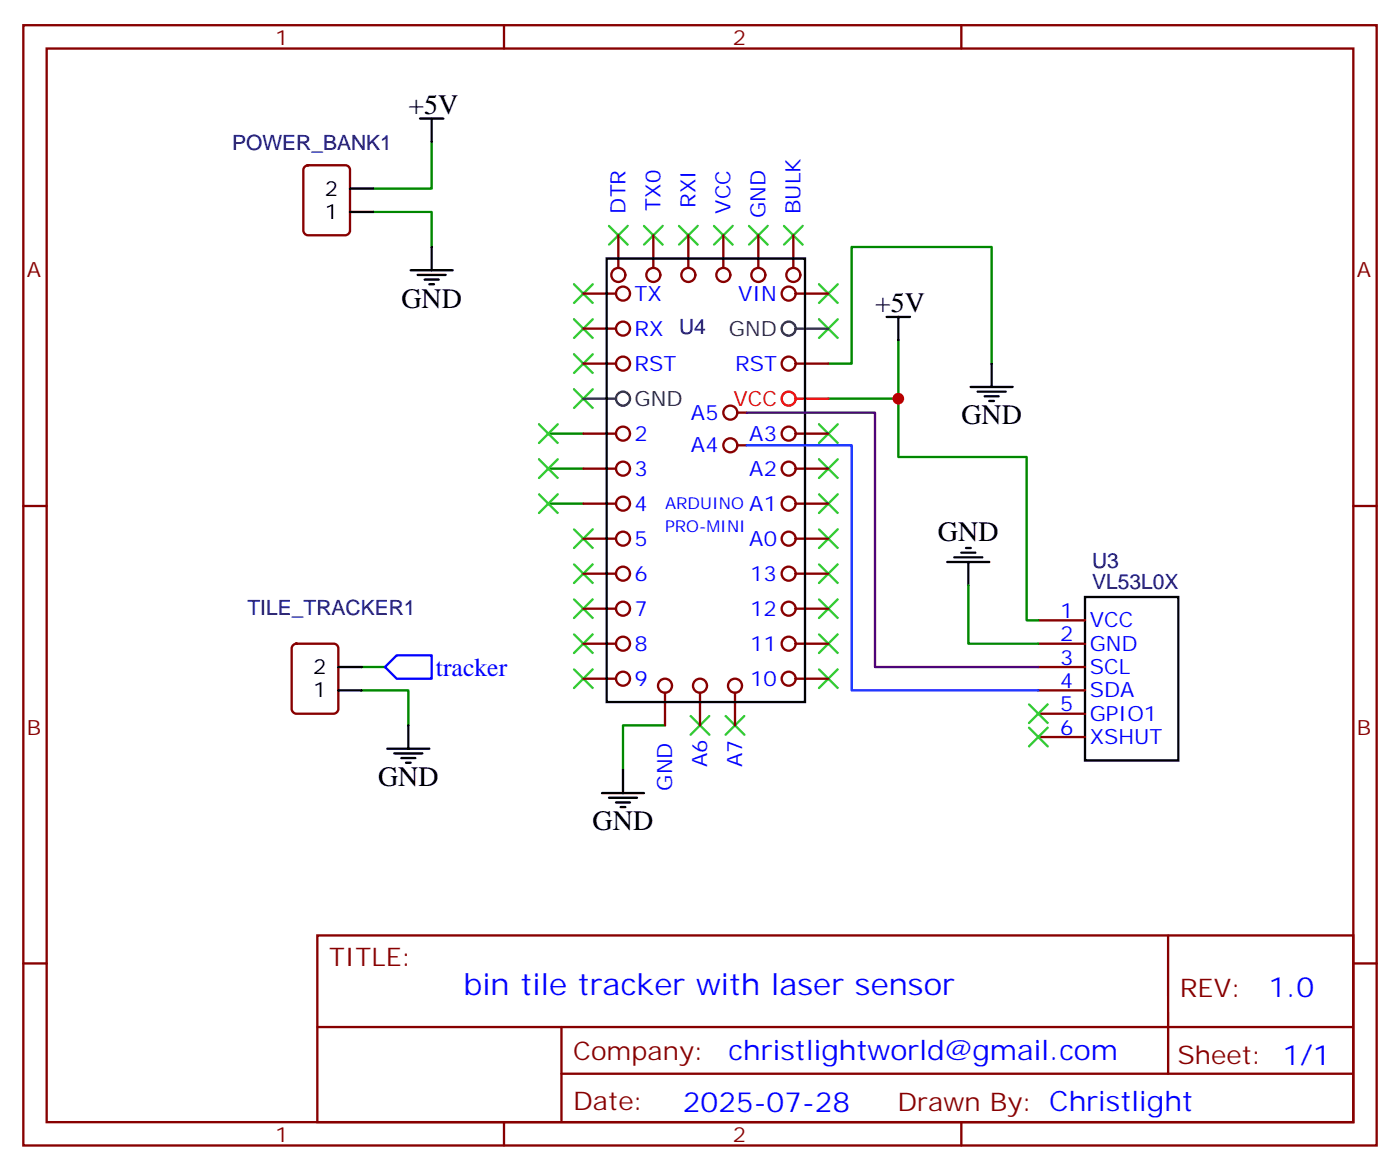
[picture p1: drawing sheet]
<svg xmlns="http://www.w3.org/2000/svg" width="212mm" height="177mm" viewBox="0 0 212 177" stroke-linecap="round" stroke-linejoin="round" font-family="sans-serif">
<path d="M56.4 32h8.9v5.3M65.3 21.4v7.1h-8.9M125.2 55h3.6v-17.7h21.1v17.7M135.8 51.4v8.9h-10.6M82.9 76.1h5.3M82.9 70.8h5.3M82.9 65.5h5.3M135.8 60.3v8.8h19.4v24.7h1.8M146.4 88.5v8.8h10.6M54.7 104.4h7v5.2M54.7 100.8h3.5M100.5 109.6h-6.3v6.7" fill="none" stroke="#008700" stroke-width=".35"/>
<g fill="none" stroke="#000" stroke-width=".35">
<path d="M63.5 17.9h3.5M65.3 17.9v3.5M52.9 32h3.5M52.9 28.5h3.5M65.3 37.3v3.6M91.7 39.1h30v67h-30zM62.1 40.9h6.3M63.1 41.6h4.3M64.2 42.3h2.1M64.9 43h.7M134.1 47.9h3.5M135.8 47.9v3.5"/>
<path d="M146.8 58.5h6.3M147.8 59.2h4.2M148.9 59.9h2.1M149.9 55v3.5M149.6 60.6h.7M143.2 84.9h6.4M144.3 84.2h4.2M145.3 83.5h2.2M146 82.8h.8M146.4 84.9v3.6M164 90.2h14.2v24.7h-14.2zM51.2 104.4h3.5"/>
<path d="M51.2 100.8h3.5M58.6 113.2h6.3M59.6 113.9h4.3M60.7 114.6h2.1M61.4 115.3h.7M61.7 109.6v3.6M91 119.9h6.4M94.2 116.3v3.6M92.1 120.6h4.2M93.1 121.3h2.1M93.8 122h.7"/>
</g>
<g fill="none" stroke="#3c3" stroke-width=".35">
<path d="M92.1 34.1l2.8 2.9M94.9 34.1l-2.8 2.9M97.4 34.1l2.8 2.9M100.2 34.1l-2.8 2.9M102.7 34.1l2.8 2.9M105.5 34.1l-2.8 2.9M107.9 34.1l2.9 2.9M110.8 34.1l-2.9 2.9M113.2 34.1l2.9 2.9M116.1 34.1l-2.9 2.9M118.5 34.1l2.9 2.9M121.4 34.1l-2.9 2.9"/>
<path d="M86.8 58.8l2.8 2.9M86.8 53.6l2.8 2.8M86.8 48.3l2.8 2.8M86.8 43l2.8 2.8M89.6 58.8l-2.8 2.9M89.6 53.6l-2.8 2.8M89.6 48.3l-2.8 2.8M89.6 43l-2.8 2.8M123.8 43l2.8 2.8M123.8 48.3l2.8 2.8M126.6 43l-2.8 2.8M126.6 48.3l-2.8 2.8"/>
<path d="M81.5 64.1l2.8 2.9M81.5 69.4l2.8 2.8M81.5 74.7l2.8 2.8M84.3 64.1l-2.8 2.9M84.3 69.4l-2.8 2.8M84.3 74.7l-2.8 2.8M123.8 64.1l2.8 2.9M123.8 69.4l2.8 2.8M123.8 74.7l2.8 2.8M126.6 64.1l-2.8 2.9M126.6 69.4l-2.8 2.8M126.6 74.7l-2.8 2.8"/>
<path d="M86.8 95.9l2.8 2.8M86.8 90.6l2.8 2.8M86.8 85.3l2.8 2.8M86.8 80l2.8 2.8M89.6 80l-2.8 2.8M89.6 85.3l-2.8 2.8M89.6 95.9l-2.8 2.8M89.6 90.6l-2.8 2.8M123.8 80l2.8 2.8M123.8 85.3l2.8 2.8M123.8 90.6l2.8 2.8M123.8 95.9l2.8 2.8"/>
<path d="M126.6 80l-2.8 2.8M126.6 85.3l-2.8 2.8M126.6 90.6l-2.8 2.8M126.6 95.9l-2.8 2.8M86.8 101.2l2.8 2.8M89.6 101.2l-2.8 2.8M104.4 108.2l2.8 2.9M107.2 108.2l-2.8 2.9M109.7 108.2l2.8 2.9M112.5 108.2l-2.8 2.9M123.8 101.2l2.8 2.8M126.6 101.2l-2.8 2.8"/>
<path d="M155.6 106.5l2.8 2.8M155.6 110l2.8 2.8M158.4 106.5l-2.8 2.8M158.4 110l-2.8 2.8"/>
</g>
<path d="M58.2 100.8l1.8-1.7h5.3v3.5h-5.3z" fill="none" stroke="#00f" stroke-width=".35"/>
<g fill="none" stroke="#870000" stroke-width=".35">
<path d="M3.5 3.8h204.6v169.3h-204.6zM7.1 7.3h197.5v162.3h-197.5zM76.2 3.8v3.5M145.3 3.8v3.5M46.1 25.2l.5-.2h5.6a.71 .71 0 0 1 .7 .7v9.2a.76 .76 0 0 1-.7 .7h-5.6a.76 .76 0 0 1-.7-.7v-9.2zM93.5 35.6v4.9M98.8 35.6v4.9M104.1 35.6v4.9M109.4 35.6v4.9M114.7 35.6v4.9M119.9 35.6v4.9M88.2 44.4h4.9"/>
<path d="M88.2 49.7h4.9M88.2 55h4.9M120.3 44.4h4.9M120.3 55h4.9M3.5 76.5h3.6M88.2 65.5h4.9M88.2 70.8h4.9M88.2 76.1h4.9M111.5 67.3h1.4M111.5 62.4h1.4M120.3 65.5h4.9M120.3 70.8h4.9"/>
<path d="M120.3 76.1h4.9M204.6 76.5h3.5M44.3 97.5l.5-.2h5.6a.71 .71 0 0 1 .8 .7v9.2a.76 .76 0 0 1-.8 .7h-5.6a.76 .76 0 0 1-.7-.7v-9.2zM88.2 81.4h4.9M88.2 86.7h4.9M88.2 92h4.9M88.2 97.3h4.9M120.3 81.4h4.9M120.3 86.7h4.9M120.3 92h4.9M120.3 97.3h4.9M157 97.3h7"/>
<path d="M157 93.8h7M88.2 102.6h4.9M100.5 104.7v4.9M105.8 104.7v4.9M111.1 104.7v4.9M120.3 102.6h4.9M157 100.8h7M157 104.4h7M157 107.9h7M157 111.4h7M3.5 145.6h3.6M48 141.4h156.6v28.2h-156.6z"/>
<path d="M48 155.2h156.5M84.9 155.2v14.2M176.6 141.4v20.9M204.6 145.6h3.5M76.2 169.6v3.5M84.9 162.3h119.6M145.3 169.6v3.5"/>
<circle cx="93.5" cy="41.6" r="1.06"/>
<circle cx="94.2" cy="44.4" r="1.06"/>
<circle cx="94.2" cy="55" r="1.06"/>
<circle cx="94.2" cy="49.7" r="1.06"/>
<circle cx="98.8" cy="41.6" r="1.06"/>
<circle cx="104.1" cy="41.6" r="1.06"/>
<circle cx="109.4" cy="41.6" r="1.06"/>
<circle cx="114.7" cy="41.6" r="1.06"/>
<circle cx="119.2" cy="44.4" r="1.06"/>
<circle cx="119.2" cy="55" r="1.06"/>
<circle cx="119.9" cy="41.6" r="1.06"/>
<circle cx="94.2" cy="65.5" r="1.06"/>
<circle cx="94.2" cy="70.8" r="1.06"/>
<circle cx="94.2" cy="76.1" r="1.06"/>
<circle cx="110.4" cy="62.4" r="1.06"/>
<circle cx="110.4" cy="67.3" r="1.06"/>
<circle cx="119.2" cy="76.1" r="1.06"/>
<circle cx="119.2" cy="65.5" r="1.06"/>
<circle cx="119.2" cy="70.8" r="1.06"/>
<circle cx="94.2" cy="97.3" r="1.06"/>
<circle cx="94.2" cy="92" r="1.06"/>
<circle cx="94.2" cy="81.4" r="1.06"/>
<circle cx="94.2" cy="86.7" r="1.06"/>
<circle cx="119.2" cy="86.7" r="1.06"/>
<circle cx="119.2" cy="97.3" r="1.06"/>
<circle cx="119.2" cy="92" r="1.06"/>
<circle cx="119.2" cy="81.4" r="1.06"/>
<circle cx="94.2" cy="102.6" r="1.06"/>
<circle cx="100.5" cy="103.6" r="1.06"/>
<circle cx="105.8" cy="103.6" r="1.06"/>
<circle cx="111.1" cy="103.6" r="1.06"/>
<circle cx="119.2" cy="102.6" r="1.06"/>
</g>
<g fill="none" stroke="#333" stroke-width=".35">
<path d="M120.3 49.7h4.9M88.2 60.3h4.9"/>
<circle cx="119.2" cy="49.7" r="1.06"/>
<circle cx="94.2" cy="60.3" r="1.06"/>
</g>
<g fill="none" stroke="#f00" stroke-width=".35">
<path d="M120.3 60.3h4.9"/>
<circle cx="119.2" cy="60.3" r="1.06"/>
</g>
<path d="M112.9 62.4h19.4v38.4h24.7" fill="none" stroke="#606" stroke-width=".35"/>
<path d="M112.9 67.3h15.9v37.1h28.2" fill="none" stroke="#03f" stroke-width=".35"/>
<circle cx="135.8" cy="60.3" r=".88" fill="#c00"/>
<text font-size="4.6" fill="#00f" x="70.1" y="150.4">bin tile tracker with laser sensor</text>
<g font-size="4.2">
<text x="61.7" y="17.2">+5V</text>
<text x="60.7" y="46.5">GND</text>
<text x="132.3" y="47.2">+5V</text>
<text x="145.3" y="64.1">GND</text>
<text x="141.8" y="81.7">GND</text>
<text x="57.1" y="118.8">GND</text>
<text x="89.6" y="125.5">GND</text>
</g>
<g font-size="4.2" fill="#00f">
<text x="191.8" y="150.7">1.0</text>
<text x="110.2" y="160.2">christlightworld@gmail.com</text>
<text x="103.2" y="168">2025-07-28</text>
</g>
<text font-size="3.9" fill="#00f" x="65.9" y="102.1">tracker</text>
<g font-size="3.9" fill="#800">
<text x="49.7" y="146">TITLE:</text>
<text x="178.4" y="150.7">REV:</text>
<text x="86.6" y="160.2">Company:</text>
<text x="178" y="160.8">Sheet: 1/1</text>
<text x="86.6" y="167.9">Date:</text>
<text x="135.7" y="167.9">Drawn By: Christlight</text>
</g>
<g font-size="3.2" fill="#800">
<text x="41.6" y="6.8">1</text>
<text x="110.8" y="6.8">2</text>
<text x="4.1" y="41.9">A</text>
<text x="205.1" y="41.9">A</text>
<text x="4.1" y="111.1">B</text>
<text x="205.1" y="111.1">B</text>
<text x="41.6" y="172.6">1</text>
<text x="110.8" y="172.6">2</text>
</g>
<g font-size="3.2" fill="#000080">
<text x="35.1" y="22.6">POWER_BANK1</text>
<text x="102.7" y="50.5">U4</text>
<text x="165.1" y="89.1">VL53L0X</text>
<text x="165.1" y="85.8">U3</text>
<text x="37.4" y="92.9">TILE_TRACKER1</text>
</g>
<g font-size="3.2">
<text x="49.1" y="29.6">2</text>
<text x="49.1" y="33.1">1</text>
<text x="47.4" y="101.9">2</text>
<text x="47.4" y="105.4">1</text>
</g>
<g font-size="3.2" fill="#00f">
<text x="94.5" y="32.3" transform="rotate(-90 94.5 32.3)">DTR</text>
<text x="99.8" y="31.8" transform="rotate(-90 99.8 31.8)">TX0</text>
<text x="105.1" y="31.4" transform="rotate(-90 105.1 31.4)">RXI</text>
<text x="110.4" y="32.3" transform="rotate(-90 110.4 32.3)">VCC</text>
<text x="115.7" y="33" transform="rotate(-90 115.7 33)">GND</text>
<text x="121" y="32.4" transform="rotate(-90 121 32.4)">BULK</text>
<text x="96" y="45.4">TX</text>
<text x="111.6" y="45.4">VIN</text>
<text x="96" y="50.7">RX</text>
<text x="96" y="56">RST</text>
<text x="111.1" y="56">RST</text>
<text x="104.5" y="63.4">A5</text>
<text x="96" y="66.6">2</text>
<text x="96" y="71.9">3</text>
<text x="104.5" y="68.4">A4</text>
<text x="113.3" y="66.6">A3</text>
<text x="113.3" y="71.9">A2</text>
<text x="96" y="77.2">4</text>
<text x="113.3" y="77.2">A1</text>
<text x="96" y="82.5">5</text>
<text x="113.3" y="82.5">A0</text>
<text x="96" y="87.8">6</text>
<text x="113.4" y="87.8">13</text>
<text x="96" y="93.1">7</text>
<text x="113.4" y="93.1">12</text>
<text x="160.3" y="93.4">1</text>
<text x="164.7" y="94.8">VCC</text>
<text x="96" y="98.4">8</text>
<text x="113.4" y="98.4">11</text>
<text x="160.3" y="96.9">2</text>
<text x="160.3" y="100.5">3</text>
<text x="164.7" y="98.4">GND</text>
<text x="164.7" y="101.9">SCL</text>
<text x="96" y="103.6">9</text>
<text x="113.4" y="103.6">10</text>
<text x="160.3" y="104">4</text>
<text x="160.3" y="107.5">5</text>
<text x="164.7" y="105.4">SDA</text>
<text x="160.3" y="111.1">6</text>
<text x="164.7" y="108.9">GPIO1</text>
<text x="164.7" y="112.5">XSHUT</text>
<text x="101.6" y="119.5" transform="rotate(-90 101.6 119.5)">GND</text>
<text x="106.9" y="116" transform="rotate(-90 106.9 116)">A6</text>
<text x="112.2" y="116" transform="rotate(-90 112.2 116)">A7</text>
</g>
<g font-size="3.2" fill="#333">
<text x="110.2" y="50.7">GND</text>
<text x="96" y="61.3">GND</text>
</g>
<text font-size="3.2" fill="#f00" x="110.9" y="61.3">VCC</text>
<g font-size="2.5" fill="#00f">
<text x="100.5" y="76.9">ARDUINO</text>
<text x="100.5" y="80.5">PRO-MINI</text>
</g>
</svg>
